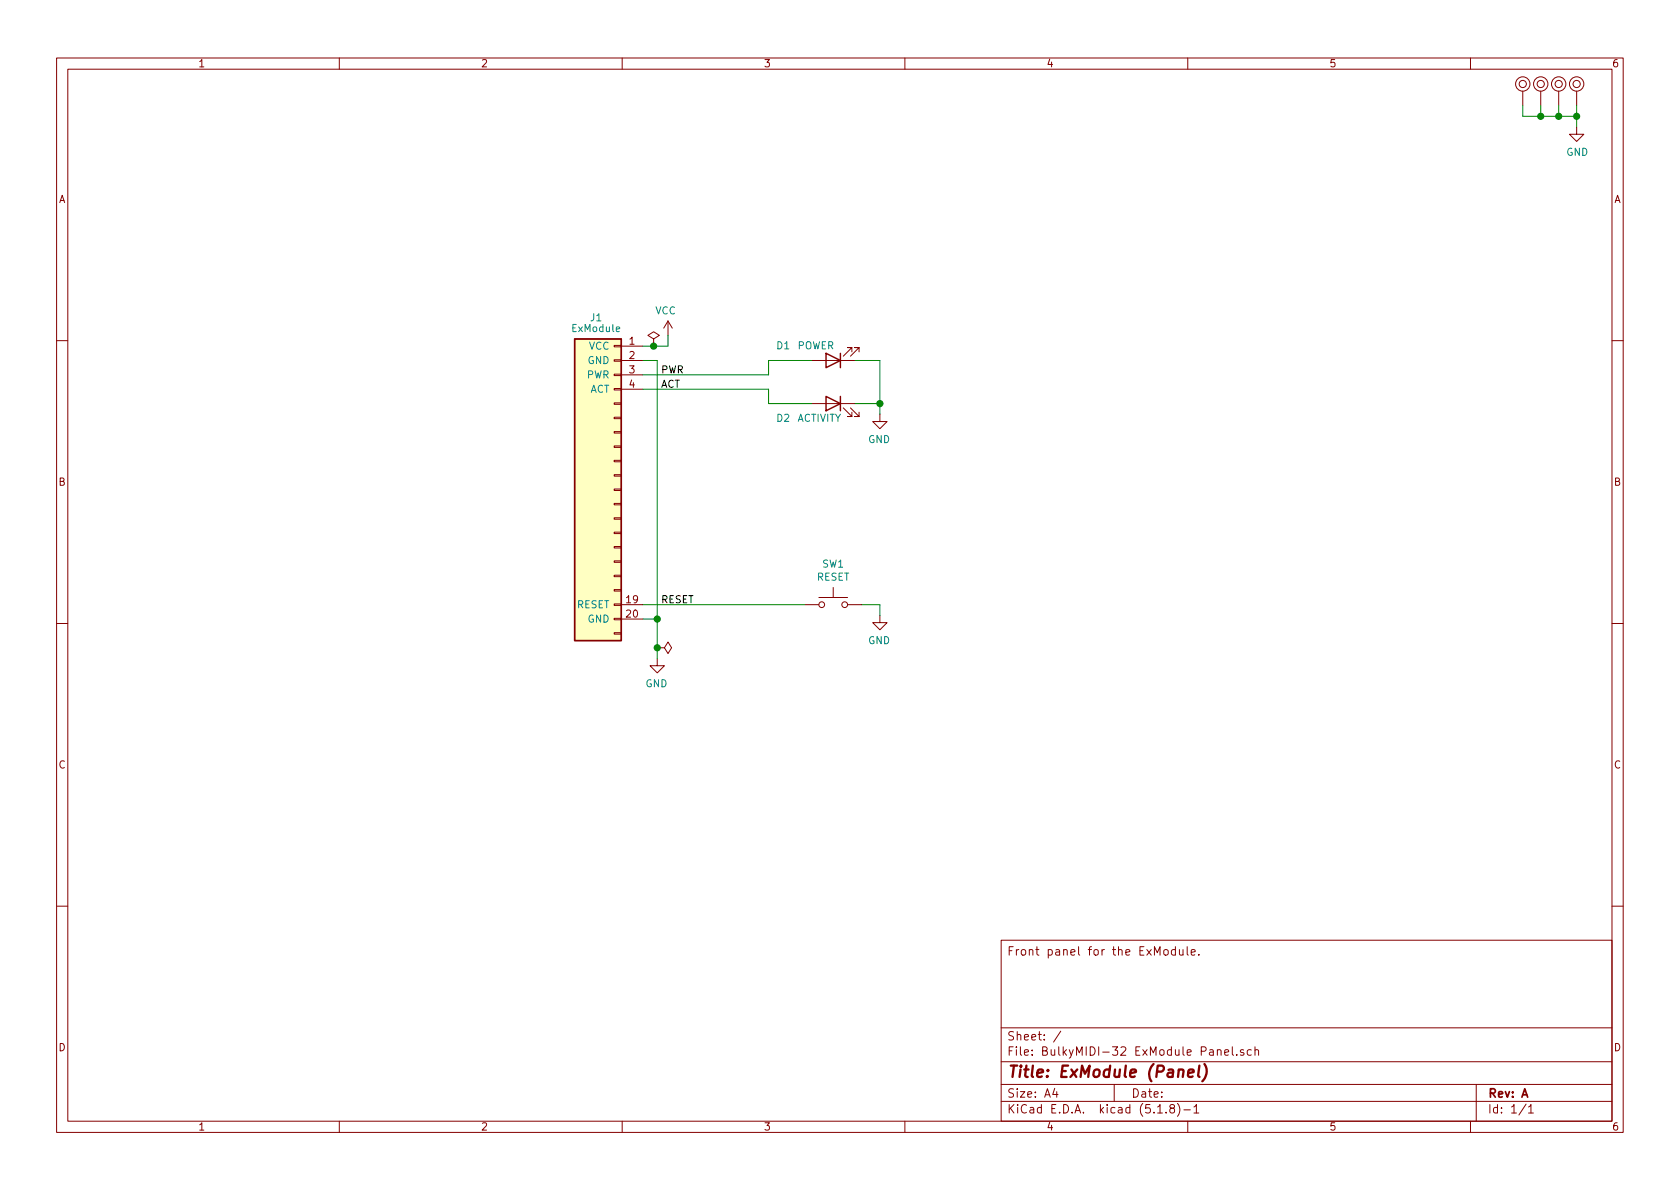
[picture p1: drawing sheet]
<svg xmlns="http://www.w3.org/2000/svg" width="297mm" height="210mm" viewBox="0 0 297 210" stroke-linecap="round" stroke-linejoin="round" font-family="sans-serif">
<g fill="none" stroke="#840000" stroke-width=".18">
<path d="M10 10.3h277v189.9h-277zM12 12.2h273v186.1h-273zM60 10.3v1.9M110 10.3v1.9M160 10.3v1.9M210 10.3v1.9M260 10.3v1.9M269.2 16.1v2.6M272.4 16.1v2.6M275.6 16.1v2.6M278.8 16.1v2.6M278.8 22.5v1.2h1.2l-1.2 1.3-1.3-1.3h1.3"/>
<path d="M115.6 59.9l-1-.6 1-.6 1 .6-1 .6v1.3M118.1 56.8l.8 1.2M118.1 56.8v2.5M118.1 56.8l-.8 1.2M10 60.2h2M108.6 78.9h1.3v.2h-1.3zM108.6 76.3h1.3v.3h-1.3zM108.6 73.8h1.3v.2h-1.3zM108.6 71.2h1.3v.3h-1.3zM108.6 68.7h1.3v.3h-1.3zM108.6 66.2h1.3v.2h-1.3zM108.6 63.6h1.3v.3h-1.3z"/>
<path d="M108.6 61.1h1.3v.2h-1.3zM109.9 61.2h3.8M109.9 63.7h3.8M109.9 66.3h3.8M109.9 68.8h3.8M115.6 61.2h.1M143.5 63.7h7.6M143.5 71.4h7.6M149.1 72.1l1.5 1.6h-.7h.7v-.8M150.4 72.1l1.5 1.6h-.8h.8v-.8M150.6 62.2v-.7h-.7h.7l-1.5 1.5M151.9 62.2v-.7h-.8h.8l-1.5 1.5"/>
<path d="M155.6 73.3v1.2h-1.3l1.3 1.3 1.2-1.3h-1.2M285 60.2h2M108.6 99.2h1.3v.2h-1.3zM108.6 96.6h1.3v.3h-1.3zM108.6 94.1h1.3v.3h-1.3zM108.6 91.6h1.3v.2h-1.3zM108.6 89h1.3v.3h-1.3zM108.6 86.5h1.3v.2h-1.3zM108.6 83.9h1.3v.3h-1.3zM108.6 81.4h1.3v.3h-1.3zM10 110.3h2M108.6 111.9h1.3v.2h-1.3z"/>
<path d="M108.6 109.3h1.3v.3h-1.3zM108.6 106.8h1.3v.3h-1.3zM108.6 104.3h1.3v.2h-1.3zM108.6 101.7h1.3v.3h-1.3zM109.9 106.9h3.8M109.9 109.5h3.8M116.2 114.5h1.3l.6 1.1 .6-1.1-.6-1-.6 1M116.2 114.5h.1M116.2 116.5v1.2h-1.3l1.3 1.3 1.3-1.3h-1.3M142.2 106.9h2.6M144.8 105.7h5.1M147.3 103.9v1.8"/>
<path d="M149.9 106.9h2.5M155.6 108.8v1.3h-1.3l1.3 1.3 1.2-1.3h-1.2M285 110.3h2M10 160.2h2M177 166.3h108v32h-108zM205.8 168l.2-.1 .5 .1v.8l-.3 .1-.4-.1zM207.8 168l-.4-.1-.3 .3 .1 .6 .2 .1 .4-.1M207.8 167.4v1.5M208.5 167.9v.8a.37 .37 0 0 0 .7 .1M209.2 167.9v1M209.9 167.4v1.3l.2 .2M210.6 168.4l.7-.1v-.3l-.5-.1-.2 .2 .1 .7h.6"/>
<path d="M212 168.8v.1M285 160.2h2M60 198.3v1.9M110 198.3v1.9M160 198.3v1.9M177 194.8h108M177 191.8h108M177 187.8h108M177 181.8h108M186.5 192.5l-.4 1h1M186.8 193v1M187.6 182.3l-1.3 2"/>
<path d="M197 191.8v3M204.7 196.8h.8M206.2 196.7v.1M207.1 196l-.3-.3 .2-.3a.48 .48 0 0 1 .6 .1l-.1 .4a.52 .52 0 0 0-.6 .2 .52 .52 0 0 0 .1 .6l.4 .1 .2-.1 .1-.4-.3-.3M208.2 195.1a1.71 1.71 0 0 1 0 2.3M209.3 196.3h1.2M210 198.3v1.9M211.1 195.8l.4-.5v1.5M211.1 196.8h.9M215.2 185.7h.1a.37 .37 0 0 1 .6 .1v.8M216.5 186.1l.7-.1v-.3l-.5-.1-.2 .2 .1 .7h.6M217.9 185.1v1.3l.2 .2"/>
<path d="M218.7 186.5v.1M219.9 185.7a.37 .37 0 0 0-.6 .1l.1 .2 .5 .2 .1 .1-.3 .3-.4-.1M221.2 185.7l-.4-.1-.3 .3 .1 .6 .2 .1 .4-.1M221.9 185.7a.37 .37 0 0 1 .6 .1v.8M221.9 185.1v1.5M260 198.3v1.9M261 191.8v6.5M269.8 195.2l-1.2 2M270.3 195.8l.4-.5v1.5M270.3 196.8h.8"/>
<circle cx="269.2" cy="14.9" r=".63"/>
<circle cx="269.2" cy="14.9" r="1.27"/>
<circle cx="272.4" cy="14.9" r=".63"/>
<circle cx="272.4" cy="14.9" r="1.27"/>
<circle cx="275.6" cy="14.9" r=".63"/>
<circle cx="275.6" cy="14.9" r="1.27"/>
<circle cx="278.8" cy="14.9" r=".63"/>
<circle cx="278.8" cy="14.9" r="1.27"/>
<circle cx="145.3" cy="106.9" r=".51"/>
<circle cx="149.4" cy="106.9" r=".51"/>
</g>
<path d="M210.1 189.8l.9-.2v-.4l-.6-.1-.3 .3v.9l.2 .1 .6-.1M212.1 188.4l-.3 1.8 .3 .2M213 188.2a2.31 2.31 0 0 1-.4 3" fill="none" stroke="#840000" stroke-width=".41"/>
<path d="M101.6 59.9h8.3v53.4h-8.3z" fill="#ffffc2" stroke="#ffffc2" stroke-width=".18"/>
<path d="M101.6 59.9h8.3v53.4h-8.3zM146 62.5l2.6 1.2-2.6 1.3zM146 70.1l2.6 1.3-2.6 1.2zM148.6 62.5v2.5M148.6 70.1v2.5" fill="none" stroke="#840000" stroke-width=".25"/>
<g fill="none" stroke="#008400" stroke-width=".18">
<path d="M269.2 18.7v1.9h9.6M272.4 18.7v1.9M275.6 18.7v1.9M278.8 18.7v3.8M118.1 59.3v1.9h-4.4M113.7 68.8h22.2v2.6h7.6M113.7 63.7h2.5v52.8M143.5 63.7h-7.6v2.6h-22.2M151.1 71.4h4.5M151.1 63.7h4.5v9.6M113.7 106.9h28.5M113.7 109.5h2.5"/>
<path d="M152.4 106.9h3.2v1.9"/>
</g>
<g fill="#008400" stroke="#008400" stroke-width=".25">
<circle cx="116.2" cy="109.5" r=".51"/>
<circle cx="115.6" cy="61.2" r=".51"/>
<circle cx="272.4" cy="20.6" r=".51"/>
<circle cx="155.6" cy="71.4" r=".51"/>
<circle cx="275.6" cy="20.6" r=".51"/>
<circle cx="278.8" cy="20.6" r=".51"/>
<circle cx="116.2" cy="114.5" r=".51"/>
</g>
<text font-size="2.8" fill="#840000" x="178" y="190.5">Title: ExModule (Panel)</text>
<g font-size="2.1" fill="#840000">
<text x="178" y="169">Front panel for the ExModule.</text>
<text x="178" y="184">Sheet: /</text>
<text x="178" y="186.7">File: BulkyMIDI-32 ExModule Panel.sch</text>
<text x="178" y="196.9">KiCad E.D.A. kicad (5.1.8)-1</text>
<text x="178" y="194.1">Size: A4</text>
<text x="200" y="194.1">Date:</text>
<text x="263" y="194.1">Rev: A</text>
<text x="263" y="196.9">Id: 1/1</text>
</g>
<g font-size="1.8" fill="#840000">
<text x="35" y="11.9">1</text>
<text x="85" y="11.9">2</text>
<text x="135" y="11.9">3</text>
<text x="185" y="11.9">4</text>
<text x="235" y="11.9">5</text>
<text x="285" y="11.9">6</text>
<text x="10.4" y="35.9">A</text>
<text x="285.4" y="35.9">A</text>
<text x="111.3" y="61">1</text>
<text x="111.3" y="63.5">2</text>
<text x="111.3" y="66">3</text>
<text x="111.3" y="68.6">4</text>
<text x="10.4" y="85.9">B</text>
<text x="285.4" y="85.9">B</text>
<text x="110.8" y="106.7">19</text>
<text x="110.8" y="109.2">20</text>
<text x="10.4" y="135.9">C</text>
<text x="285.4" y="135.9">C</text>
<text x="10.4" y="185.9">D</text>
<text x="285.4" y="185.9">D</text>
<text x="35" y="199.9">1</text>
<text x="85" y="199.9">2</text>
<text x="135" y="199.9">3</text>
<text x="185" y="199.9">4</text>
<text x="235" y="199.9">5</text>
<text x="285" y="199.9">6</text>
</g>
<g font-size="1.8" fill="#008484">
<text x="276.9" y="27.6">GND</text>
<text x="101.2" y="58.7">ExModule</text>
<text x="104.4" y="56.8">J1</text>
<text x="115.8" y="55.6">VCC</text>
<text x="103.9" y="64.4">GND</text>
<text x="104.1" y="61.8">VCC</text>
<text x="137.4" y="61.8">D1</text>
<text x="140.9" y="61.8">POWER</text>
<text x="103.7" y="66.9">PWR</text>
<text x="104.2" y="69.5">ACT</text>
<text x="137.4" y="74.6">D2</text>
<text x="140.9" y="74.6">ACTIVITY</text>
<text x="153.5" y="78.4">GND</text>
<text x="145.4" y="100.4">SW1</text>
<text x="102" y="107.6">RESET</text>
<text x="144.4" y="102.7">RESET</text>
<text x="103.9" y="110.1">GND</text>
<text x="153.5" y="113.9">GND</text>
<text x="114.1" y="121.5">GND</text>
</g>
<g font-size="1.8">
<text x="116.8" y="66">PWR</text>
<text x="116.8" y="68.6">ACT</text>
<text x="116.8" y="106.7">RESET</text>
</g>
</svg>
